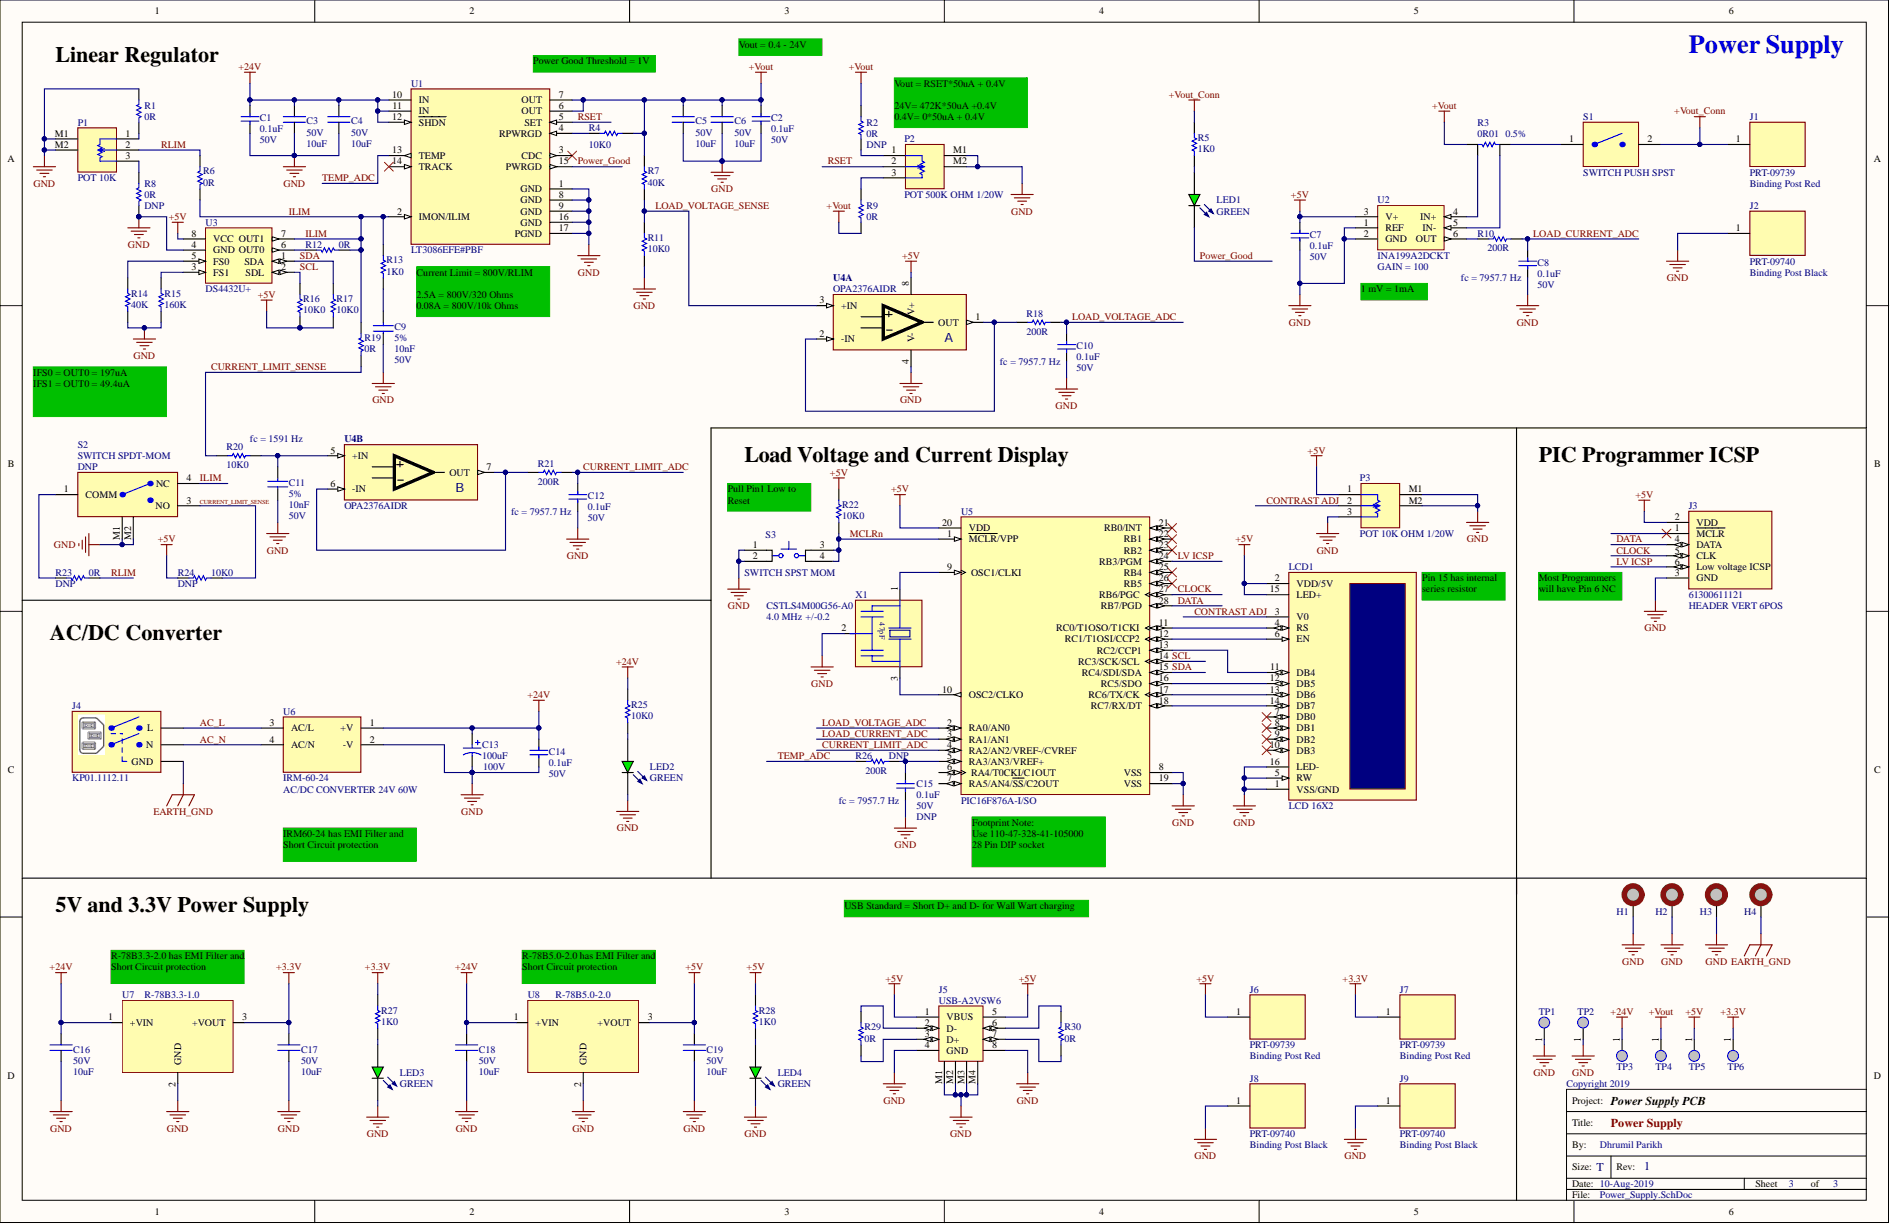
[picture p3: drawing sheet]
# Altium project PowerSupplyPCBV1.PrjPcb
Copyright: Copyright 2019; DrawnBy: Dhrumil Parikh; PageSize: B; PCBDate: 1-July-2019; PCBName: Power Supply PCB; PCBPartNumber: PS-PCB-V1; PCBRevision: 1.0; ProjectTitle: Power Supply PCB; SchDate: 1-July-2019; SchDrawnBy: Dhrumil Parikh; SchNumber: PS-PCB-SCH-V1; SchRevision: 1; SheetTotal: 1
3 sheets, 88 parts. Net scope: global (net labels, ports and power ports of the same name join across sheets).
Board file: PowerSupply.PcbDoc
Sheets:
  Cover_Page.SchDoc
  Block_Diagram.SchDoc
  Power_Supply.SchDoc

## Sheet Cover_Page.SchDoc: Cover Page
size Tabloid; DrawnBy: Dhrumil Parikh; SheetNumber: 1; SheetTotal: 3; PageSetup: Record=PageOptions¦CenterHorizontal=True¦CenterVertical=True¦PrintScale=0.62¦XCorrection=1.00¦YCorrection=1.00¦PrintKind=1¦BorderSize=5000000¦LeftOffset=0¦BottomOffset=0¦Orientation=2¦PaperLength=1000¦PaperWidth=1000¦Scale=100¦PaperSource=7¦PrintQuality=600¦MediaType=1¦DitherType=10¦PaperKind=Letter¦PrintScaleMode=1; PageSize: T

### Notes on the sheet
- TABLE OF CONTENTS
- REVISION INDEX
- PAGE
- 1
- 2
- TITLE
- Cover Page
- Block Diagram
- REV
- DATE
- 10-Aug-2019
- PAGES
- All
- BY
- Dhrumil Parikh
- DESCRIPTION OF CHANGES
- V1 Design
- 3
- Power Supply

## Sheet Block_Diagram.SchDoc: Block Diagram
size Tabloid; DrawnBy: Dhrumil Parikh; SheetNumber: 2; SheetTotal: 3; PageSetup: Record=PageOptions¦CenterHorizontal=True¦CenterVertical=True¦PrintScale=0.62¦XCorrection=1.00¦YCorrection=1.00¦PrintKind=1¦BorderSize=5000000¦LeftOffset=0¦BottomOffset=0¦Orientation=2¦PaperLength=1000¦PaperWidth=1000¦Scale=100¦PaperSource=7¦PrintQuality=600¦MediaType=1¦DitherType=10¦PaperKind=Letter¦PrintScaleMode=1; PageSize: T

## Sheet Power_Supply.SchDoc: Power Supply
size Tabloid; DrawnBy: Dhrumil Parikh; SheetNumber: 3; SheetTotal: 3; PageSetup: Record=PageOptions¦CenterHorizontal=True¦CenterVertical=True¦PrintScale=0.62¦XCorrection=1.00¦YCorrection=1.00¦PrintKind=1¦BorderSize=5000000¦LeftOffset=0¦BottomOffset=0¦Orientation=2¦PaperLength=1000¦PaperWidth=1000¦Scale=100¦PaperSource=7¦PrintQuality=600¦MediaType=1¦DitherType=10¦PaperKind=Letter¦PrintScaleMode=1; PageSize: T

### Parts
C1  value 0.1uF  VOLTAGE: 50V  [CAPC1005X06N]  (hidden comment: CAP CER 0.1UF 50V X7R 0402)
C2  value 0.1uF  VOLTAGE: 50V  [CAPC1005X06N]  (hidden comment: CAP CER 0.1UF 50V X7R 0402)
C3  value 10uF  VOLTAGE: 50V  [CAPC3225X28N]  (hidden comment: CAP CER 10UF 50V X7S 1210)
C4  value 10uF  VOLTAGE: 50V  [CAPC3225X28N]  (hidden comment: CAP CER 10UF 50V X7S 1210)
C5  value 10uF  VOLTAGE: 50V  [CAPC3225X28N]  (hidden comment: CAP CER 10UF 50V X7S 1210)
C6  value 10uF  VOLTAGE: 50V  [CAPC3225X28N]  (hidden comment: CAP CER 10UF 50V X7S 1210)
C7  value 0.1uF  VOLTAGE: 50V  [CAPC1005X06N]  (hidden comment: CAP CER 0.1UF 50V X7R 0402)
C8  value 0.1uF  VOLTAGE: 50V  [CAPC1005X06N]  (hidden comment: CAP CER 0.1UF 50V X7R 0402)
C9  value 10nF  TOLERANCE: 5%  VOLTAGE: 50V  [CAPC1608X09N]  (hidden comment: CAP CER 10000PF 50V 5% C0G 0603)
C10  value 0.1uF  VOLTAGE: 50V  [CAPC1005X06N]  (hidden comment: CAP CER 0.1UF 50V X7R 0402)
C11  value 10nF  TOLERANCE: 5%  VOLTAGE: 50V  [CAPC1608X09N]  (hidden comment: CAP CER 10000PF 50V 5% C0G 0603)
C12  value 0.1uF  VOLTAGE: 50V  [CAPC1005X06N]  (hidden comment: CAP CER 0.1UF 50V X7R 0402)
C13  value 100uF  VOLTAGE: 100V  [CAPAE1300X1400N]  (hidden comment: CAP ALUM 100UF 20% 100V SMD)
C14  value 0.1uF  VOLTAGE: 50V  [CAPC1005X06N]  (hidden comment: CAP CER 0.1UF 50V X7R 0402)
C15  value 0.1uF  NOSTUFF: DNP  VOLTAGE: 50V  [CAPC1005X06N]  (hidden comment: CAP CER 0.1UF 50V X7R 0402)
C16  value 10uF  VOLTAGE: 50V  [CAPC3225X28N]  (hidden comment: CAP CER 10UF 50V X7S 1210)
C17  value 10uF  VOLTAGE: 50V  [CAPC3225X28N]  (hidden comment: CAP CER 10UF 50V X7S 1210)
C18  value 10uF  VOLTAGE: 50V  [CAPC3225X28N]  (hidden comment: CAP CER 10UF 50V X7S 1210)
C19  value 10uF  VOLTAGE: 50V  [CAPC3225X28N]  (hidden comment: CAP CER 10UF 50V X7S 1210)
H1  MTG_HOLE PTH, 3.0mm  [MH_PTH_H3.0mmXP6.0mm]  (value not drawn)  (no BOM)
H2  MTG_HOLE PTH, 3.0mm  [MH_PTH_H3.0mmXP6.0mm]  (value not drawn)  (no BOM)
H3  MTG_HOLE PTH, 3.0mm  [MH_PTH_H3.0mmXP6.0mm]  (value not drawn)  (no BOM)
H4  MTG_HOLE PTH, 3.0mm  [MH_PTH_H3.0mmXP6.0mm]  (value not drawn)  (no BOM)
J1  value Binding Post Red  [PRT-09739]  (hidden comment: CONN BIND POST KNURLED RED)
J2  value Binding Post Black  [PRT-09740]  (hidden comment: CONN BIND POST KNURLED BLACK)
J3  value HEADER VERT 6POS  [61300611121]  (hidden comment: CONN HEADER VERT 6POS 2.54MM)
J4  PWR ENT MOD RCPT IEC320-C14 PNL  [KP01.1112.11]  (value not drawn)
J5  value USB-A2VSW6  [USB-A2VSW6]  (hidden comment: CONN RCPT TYPEA STACK 8POS VERT)
J6  value Binding Post Red  [PRT-09739]  (hidden comment: CONN BIND POST KNURLED RED)
J7  value Binding Post Red  [PRT-09739]  (hidden comment: CONN BIND POST KNURLED RED)
J8  value Binding Post Black  [PRT-09740]  (hidden comment: CONN BIND POST KNURLED BLACK)
J9  value Binding Post Black  [PRT-09740]  (hidden comment: CONN BIND POST KNURLED BLACK)
LCD1  value LCD 16X2  [LCD_16pin]  (hidden comment: STANDARD LCD 16X2 + EXTRAS)
LED1  value GREEN  [LED LTST-C190KGKT]  (hidden comment: LED GREEN)
LED2  value GREEN  [LED LTST-C190KGKT]  (hidden comment: LED GREEN)
LED3  value GREEN  [LED LTST-C190KGKT]  (hidden comment: LED GREEN)
LED4  value GREEN  [LED LTST-C190KGKT]  (hidden comment: LED GREEN)
P1  value POT 10K  [PTV09A]  (hidden comment: POT 10K OHM 1/20W CARBON LOG)
P2  value POT 500K OHM 1/20W  [PTV09A]  (hidden comment: POT 500K OHM 1/20W CARBON LOG)
P3  value POT 10K OHM 1/20W  [PTV09A]  (hidden comment: POT 10K OHM 1/20W CARBON LOG)
R1  value 0R  [RESC2012X07N]  (hidden comment: RES SMD 0 OHM JUMPER 1/8W 0805)
R2  value 0R  NOSTUFF: DNP  [RESC2012X07N]  (hidden comment: RES SMD 0 OHM JUMPER 1/8W 0805)
R3  value 0R01  TOLERANCE: 0.5%  [FC4TR010DER]  (hidden comment: RES 0.01 OHM 0.5% 1/2W 1206 WIDE)
R4  value 10K0  [RESC1608X06N]  (hidden comment: RES SMD 10K OHM 1% 1/4W 0603)
R5  value 1K0  [RESC1608X06N]  (hidden comment: RES SMD 1K OHM 1% 1/10W 0603)
R6  value 0R  [RESC2012X07N]  (hidden comment: RES SMD 0 OHM JUMPER 1/8W 0805)
R7  value 40K  [RESC1608X06N]  (hidden comment: RES SMD 40K OHM 0.1% 0.15W 0603)
R8  value 0R  NOSTUFF: DNP  [RESC2012X07N]  (hidden comment: RES SMD 0 OHM JUMPER 1/8W 0805)
R9  value 0R  [RESC2012X07N]  (hidden comment: RES SMD 0 OHM JUMPER 1/8W 0805)
R10  value 200R  [RESC1608X06N]  (hidden comment: RES SMD 200 OHM 1% 1/10W 0603)
R11  value 10K0  [RESC1608X06N]  (hidden comment: RES SMD 10K OHM 1% 1/4W 0603)
R12  value 0R  [RESC2012X07N]  (hidden comment: RES SMD 0 OHM JUMPER 1/8W 0805)
R13  value 1K0  [RESC1608X06N]  (hidden comment: RES SMD 1K OHM 1% 1/10W 0603)
R14  value 40K  [RESC1608X06N]  (hidden comment: RES SMD 40K OHM 0.1% 0.15W 0603)
R15  value 160K  [RESC1608X06N]  (hidden comment: RES SMD 160K OHM 1% 1/10W 0603)
R16  value 10K0  [RESC1608X06N]  (hidden comment: RES SMD 10K OHM 1% 1/4W 0603)
R17  value 10K0  [RESC1608X06N]  (hidden comment: RES SMD 10K OHM 1% 1/4W 0603)
R18  value 200R  [RESC1608X06N]  (hidden comment: RES SMD 200 OHM 1% 1/10W 0603)
R19  value 0R  [RESC2012X07N]  (hidden comment: RES SMD 0 OHM JUMPER 1/8W 0805)
R20  value 10K0  [RESC1608X06N]  (hidden comment: RES SMD 10K OHM 1% 1/4W 0603)
R21  value 200R  [RESC1608X06N]  (hidden comment: RES SMD 200 OHM 1% 1/10W 0603)
R22  value 10K0  [RESC1608X06N]  (hidden comment: RES SMD 10K OHM 1% 1/4W 0603)
R23  value 0R  NOSTUFF: DNP  [RESC2012X07N]  (hidden comment: RES SMD 0 OHM JUMPER 1/8W 0805)
R24  value 10K0  NOSTUFF: DNP  [RESC1608X06N]  (hidden comment: RES SMD 10K OHM 1% 1/4W 0603)
R25  value 10K0  [RESC1608X06N]  (hidden comment: RES SMD 10K OHM 1% 1/4W 0603)
R26  value 200R  NOSTUFF: DNP  [RESC1608X06N]  (hidden comment: RES SMD 200 OHM 1% 1/10W 0603)
R27  value 1K0  [RESC1608X06N]  (hidden comment: RES SMD 1K OHM 1% 1/10W 0603)
R28  value 1K0  [RESC1608X06N]  (hidden comment: RES SMD 1K OHM 1% 1/10W 0603)
R29  value 0R  [RESC2012X07N]  (hidden comment: RES SMD 0 OHM JUMPER 1/8W 0805)
R30  value 0R  [RESC2012X07N]  (hidden comment: RES SMD 0 OHM JUMPER 1/8W 0805)
S1  value SWITCH PUSH SPST  [PB1973ABLKBLKEF0]  (hidden comment: SWITCH PUSH SPST 15A 250V)
S2  value SWITCH SPDT-MOM  NOSTUFF: DNP  [KS12R22CQD]  (hidden comment: SWITCH PUSH SPDT 0.025A 50V)
S3  value SWITCH SPST MOM  [PTS645SM43SMTR92LFS]  (hidden comment: SWITCH TACTILE SPST-NO 0.05A 12V)
TP1  Testpoint Harwin S2751-46R  [TP_HARWIN_2751-46R]  (value not drawn)
TP2  Testpoint Harwin S2751-46R  [TP_HARWIN_2751-46R]  (value not drawn)
TP3  Testpoint Harwin S2751-46R  [TP_HARWIN_2751-46R]  (value not drawn)
TP4  Testpoint Harwin S2751-46R  [TP_HARWIN_2751-46R]  (value not drawn)
TP5  Testpoint Harwin S2751-46R  [TP_HARWIN_2751-46R]  (value not drawn)
TP6  Testpoint Harwin S2751-46R  [TP_HARWIN_2751-46R]  (value not drawn)
U1  value LT3086EFE#PBF  [TSOP65P640X110_HS-17N]  (hidden comment: IC REG LIN POS ADJ 2.1A 16TSSOP)
U2  value INA199A2DCKT  GAIN: GAIN = 100  [TSOP65P240X110-6N]  (hidden comment: IC OPAMP CURR SENSE 14KHZ SC70-6)
U3  value DS4432U+  [TSOP65P490X110-8N]  (hidden comment: IC DAC 7BIT A-OUT 8UMAX)
U4  value OPA2376AIDR  [SOIC127P600X175-8N_OPA2376AIDR]  (hidden comment: IC OPA2376AIDR)  (parts A,B of 2)
U5  PIC16F876A-I/SO  [SOIC127P1030X264-28N]
U6  MFG_PART_NO: IRM-60-24  [IRM6024]  (hidden comment: AC/DC CONVERTER 24V 60W)
U7  MFG_PART_NO: R-78B3.3-1.0  [DC_Module_TH_R-78Bxx-1.0]  (hidden comment: DC DC CONVERTER 3.3V 3W)
U8  MFG_PART_NO: R-78B5.0-2.0  [DC_Module_TH_R-78Bxx-1.0]  (hidden comment: DC DC CONVERTER 5V 10W)
X1  value 4.0 MHz  STABILITY: +/-0.2  [CSTLS4M00G56-A0]  (hidden comment: CER RESONATOR)

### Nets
+3.3V: C17.1 J7.1 R27.2 TP6.1 U7.3(+VOUT)
+5V: C7.1 C19.1 J3.2(VDD) J5.1(VBUS) J5.5(VBUS) J6.1 LCD1.2(VDD/5V) LCD1.15(LED+) P3.1 R16.1 R17.1 R22.2 R24.2 R28.2 TP5.1 U2.3(V+) U3.8(VCC) U4.8(V+) U5.20(VDD) U8.3(+VOUT)
+24V: C1.1 C3.1 C4.1 C13.1 C14.1 C16.1 C18.1 R25.2 TP3.1 U1.10(IN) U1.11(IN) U1.12(~{SHDN}) U6.1(+V) U7.1(+VIN) U8.1(+VIN)
+Vout: C2.1 C5.1 C6.1 R2.2 R3.1 R4.1 R7.2 R9.1 TP4.1 U1.6(OUT) U1.7(OUT)
+Vout_Conn: J1.1 R5.2 S1.2
EARTH_GND: H4.1 J4.GND
GND: C1.2 C2.2 C3.2 C4.2 C5.2 C6.2 C7.2 C8.2 C9.1 C10.2 C11.1 C12.2 C13.2 C14.2 C15.2 C16.2 C17.2 C18.2 C19.2 H1.1 H2.1 H3.1 J2.1 J3.3(GND) J5.4(GND) J5.8(GND) J5.M1 J5.M2 J5.M3 J5.M4 J8.1 J9.1 LCD1.1(VSS/GND) LCD1.5(RW) LCD1.16(LED-) LED2.K LED3.K LED4.K P1.M1 P1.M2 P2.M1 P2.M2 P3.3 P3.M1 P3.M2 R1.2 R8.1 R11.1 R14.1 R15.1 S2.M1 S2.M2 S3.1 S3.2 TP1.1 TP2.1 U1.1(GND) U1.8(GND) U1.9(GND) U1.16(GND) U1.17(PGND) U2.1(REF) U2.2(GND) U3.4(GND) U4.4(V-) U5.8(VSS) U5.19(VSS) U6.2(-V) U7.2(GND) U8.2(GND) X1.2
AC_L: J4.L U6.3(AC/L)
AC_N: J4.N U6.4(AC/N)
CLOCK: J3.5(CLK) U5.27(RB6/PGC)
CONTRAST ADJ: LCD1.3(V0) P3.2
CURRENT_LIMIT_ADC: C12.1 R21.2 U5.4(RA2/AN2/VREF-/CVREF)
CURRENT_LIMIT_SENSE: R19.1 R20.2 R24.1 S2.3(NO)
DATA: J3.4(DATA) U5.28(RB7/PGD)
ILIM: R6.2 R12.1 R13.2 R19.2 S2.4(NC) U1.2(IMON/ILIM) U3.7(OUT1)
LOAD_CURRENT_ADC: C8.1 R10.2 U5.3(RA1/AN1)
LOAD_VOLTAGE_ADC: C10.1 R18.2 U5.2(RA0/AN0)
LOAD_VOLTAGE_SENSE: R7.1 R11.2 U4.3(+IN)
LV ICSP: J3.6(Low_voltage_ICSP) U5.24(RB3/PGM)
MCLRn: R22.1 S3.3 S3.4 U5.1(~{MCLR}/VPP)
Power_Good: LED1.K U1.15(PWRGD)
RLIM: P1.2 R6.1 R23.1
RSET: P2.2 U1.5(SET)
SCL: R16.2 U3.2(SDL) U5.14(RC3/SCK/SCL)
SDA: R17.2 U3.1(SDA) U5.15(RC4/SDI/SDA)
TEMP_ADC: R26.1 U1.13(TEMP)
NetC9_2: C9.2 R13.1
NetC11_2: C11.2 R20.1 U4.5(+IN)
NetC15_1: C15.1 R26.2 U5.5(RA3/AN3/VREF+)
NetJ5_2: J5.2(D-) R29.2
NetJ5_3: J5.3(D+) R29.1
NetJ5_6: J5.6(D-) R30.2
NetJ5_7: J5.7(D+) R30.1
NetLCD1_4: LCD1.4(RS) U5.11(RC0/T1OSO/T1CKI)
NetLCD1_6: LCD1.6(EN) U5.12(RC1/T1OSI/CCP2)
NetLCD1_11: LCD1.11(DB4) U5.13(RC2/CCP1)
NetLCD1_12: LCD1.12(DB5) U5.16(RC5/SDO)
NetLCD1_13: LCD1.13(DB6) U5.17(RC6/TX/CK)
NetLCD1_14: LCD1.14(DB7) U5.18(RC7/RX/DT)
NetLED1_A: LED1.A R5.1
NetLED2_A: LED2.A R25.1
NetLED3_A: LED3.A R27.1
NetLED4_A: LED4.A R28.1
NetP1_1: P1.1 R1.1
NetP1_3: P1.3 R8.2
NetP2_1: P2.1 R2.1
NetP2_3: P2.3 R9.2
NetR3_2: R3.2 S1.1
NetR3_3: R3.3 U2.4(IN+)
NetR3_4: R3.4 U2.5(IN-)
NetR4_2: R4.2 U1.4(RPWRGD)
NetR10_1: R10.1 U2.6(OUT)
NetR12_2: R12.2 U3.6(OUT0)
NetR14_2: R14.2 U3.5(FS0)
NetR15_2: R15.2 U3.3(FS1)
NetR18_1: R18.1 U4.1(OUT) U4.2(-IN)
NetR21_1: R21.1 U4.6(-IN) U4.7(OUT)
NetR23_2: R23.2 S2.1(COMM)
NetU5_9: U5.9(OSC1/CLKI) X1.1
NetU5_10: U5.10(OSC2/CLKO) X1.3

Not connected (* = marked no-connect by the designer): J3 1(~{MCLR})*; LCD1 7(DB0)* 8(DB1)* 9(DB2)* 10(DB3)*; U1 3(CDC)* 14(TRACK)*; U5 6(RA4/T0CKI/C1OUT) 7(RA5/AN4/~{SS}/C2OUT) 21(RB0/INT)* 22(RB1)* 23(RB2)* 25(RB4)* 26(RB5)*

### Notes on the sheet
- Linear Regulator
- (near U1) Power Good Threshold = 1V
- Vout = 0.4 - 24V
- Vout = RSET*50uA + 0.4V
  24V= 472K*50uA +0.4V
  0.4V= 0*50uA + 0.4V
- 1 mV = 1mA
- (near C8) fc = 7957.7 Hz
- Current Limit = 800V/RLIM
  2.5A = 800V/320 Ohms
  0.08A = 800V/10k Ohms
- (near C10) fc = 7957.7 Hz
- IFS0 = OUT0 = 197uA
  IFS1 = OUT0 = 49.4uA
- (near R20) fc = 1591 Hz
- (near R22) Load Voltage and Current Display
- PIC Programmer ICSP
- (near C12) fc = 7957.7 Hz
- Pull Pin1 Low to Reset
- Pin 15 has internal series resistor
- Most Programmers will have Pin 6 NC
- AC/DC Converter
- (near C15) fc = 7957.7 Hz
- 5V and 3.3V Power Supply
- IRM60-24 has EMI Filter and Short Circuit protection
- USB Standard = Short D+ and D- for Wall Wart charging
- (near U7) R-78B3.3-2.0 has EMI Filter and Short Circuit protection
- (near U8) R-78B5.0-2.0 has EMI Filter and Short Circuit protection
